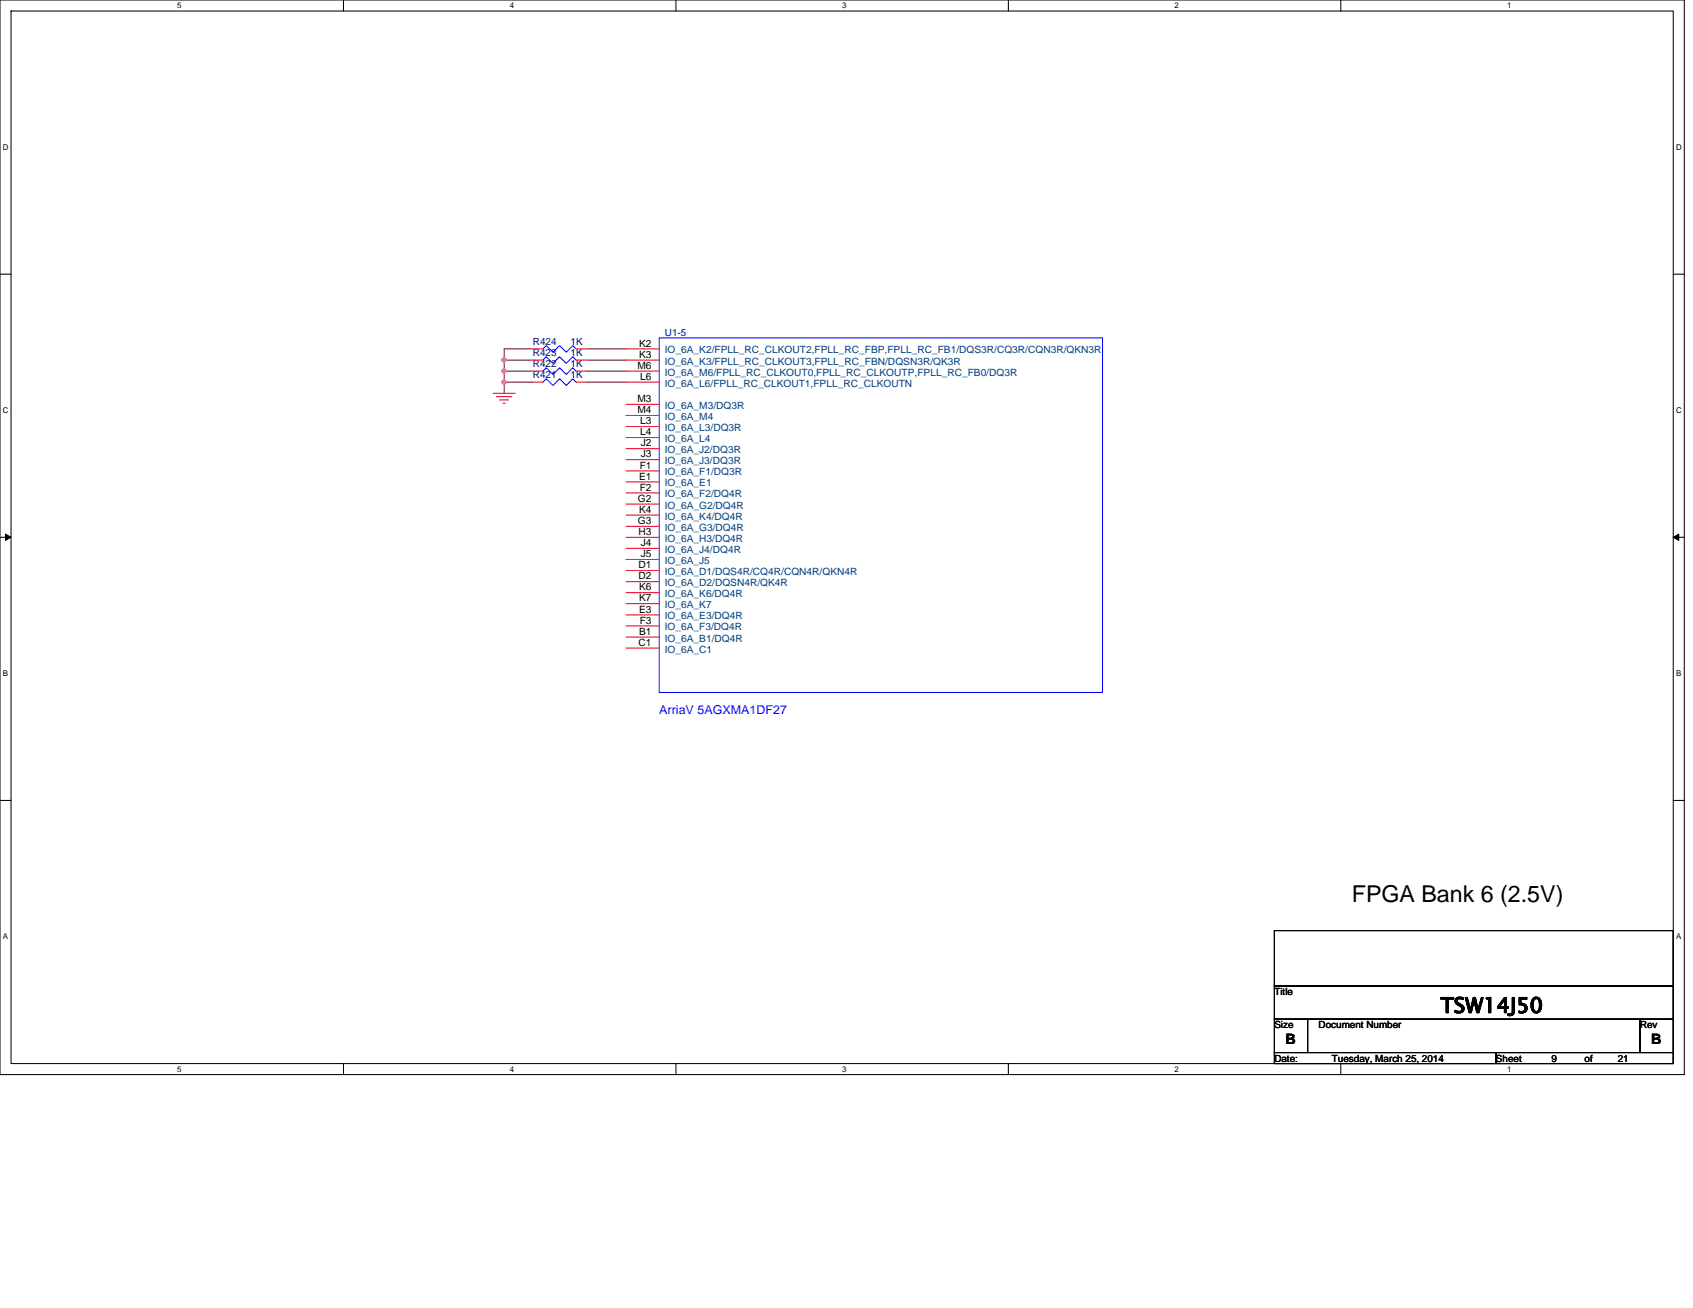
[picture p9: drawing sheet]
<svg xmlns="http://www.w3.org/2000/svg" width="279mm" height="216mm" viewBox="0 0 279 216" stroke-linecap="round" stroke-linejoin="round" font-family="sans-serif">
<path d="M0 0h278v177.4h-278zM1.8 1.8h274.3v173.8h-274.3z" fill="none" stroke="#000" stroke-width=".17"/>
<g fill="#fff">
<path d="M29.3 .2h.7v1.5h-.7z"/>
<path d="M29.3 175.7h.7v1.5h-.7z"/>
</g>
<path d="M56.7 0v1.8M56.7 175.6v1.8" fill="none" stroke="#000" stroke-width=".17"/>
<g fill="#fff">
<path d="M84.1 .2h.7v1.5h-.7z"/>
<path d="M84.1 175.7h.7v1.5h-.7z"/>
</g>
<path d="M111.5 0v1.8M111.5 175.6v1.8" fill="none" stroke="#000" stroke-width=".17"/>
<g fill="#fff">
<path d="M139 .2h.7v1.5h-.7z"/>
<path d="M139 175.7h.7v1.5h-.7z"/>
</g>
<path d="M166.4 0v1.8M166.4 175.6v1.8" fill="none" stroke="#000" stroke-width=".17"/>
<g fill="#fff">
<path d="M193.8 .2h.8v1.5h-.8z"/>
<path d="M193.8 175.7h.8v1.5h-.8z"/>
</g>
<path d="M221.3 0v1.8M221.3 175.6v1.8" fill="none" stroke="#000" stroke-width=".17"/>
<g fill="#fff">
<path d="M248.7 .2h.7v1.5h-.7z"/>
<path d="M248.7 175.7h.7v1.5h-.7z"/>
<path d="M.5 23.5h.9v1.5h-.9z"/>
<path d="M276.6 23.5h1v1.5h-1z"/>
<path d="M.5 67h.9v1.4h-.9z"/>
<path d="M276.6 67h1v1.4h-1z"/>
</g>
<path d="M0 45.3h1.8M276.1 45.3h1.9" fill="none" stroke="#000" stroke-width=".17"/>
<g fill="#fff">
<path d="M.5 110.4h.8v1.5h-.8z"/>
<path d="M276.6 110.4h.9v1.5h-.9z"/>
</g>
<path d="M0 88.7h1.8M276.1 88.7h1.9" fill="none" stroke="#000" stroke-width=".17"/>
<path d="M.9 88.2l.9 .5-.9 .5zM276.1 88.7l1-.5v1z" fill="#000" stroke="#000" stroke-width=".17"/>
<g fill="#fff">
<path d="M.5 153.8h.8v1.5h-.8z"/>
<path d="M276.6 153.8h.9v1.5h-.9z"/>
</g>
<path d="M0 132.1h1.8M276.1 132.1h1.9M210.3 153.6h65.8v9.2h-65.8zM210.3 162.8h65.8v5.4h-65.8zM210.3 168.2h5.5v5.5h-5.5zM210.3 173.7h36.6v1.9h-36.6zM215.8 168.2h54.9v5.5h-54.9zM246.9 173.7h29.2v1.9h-29.2zM270.7 168.2h5.4v5.5h-5.4z" fill="none" stroke="#000" stroke-width=".17"/>
<path d="M83.2 59.4h4.6M83.2 59.4v3.7M87.8 57.6h-4.6v1.8M96.9 59.4h6.4M96.9 57.6h6.4M83.2 61.3h4.6M83.2 63.1v1.8M83.2 63.1h4.6M96.9 63.1h6.4M96.9 61.3h6.4" fill="none" stroke="#800040" stroke-width=".17"/>
<g fill="#f0f" stroke="#f0f" stroke-width=".17">
<circle cx="83.2" cy="63.1" r=".36"/>
<circle cx="83.2" cy="59.4" r=".36"/>
<circle cx="83.2" cy="61.2" r=".35"/>
</g>
<g fill="none" stroke="#f00" stroke-width=".17">
<path d="M87.8 59.4h1.8M87.8 57.6h1.8M95.1 59.4h1.8M95.1 57.6h1.8M103.3 57.6h5.5M103.3 59.4h5.5M81.4 64.9h3.6M81.9 65.5h2.6M82.5 66h1.4M83 66.6h.4M87.8 63.1h1.8M87.8 61.3h1.8"/>
<path d="M95.1 63.1h1.8M95.1 61.3h1.8M103.3 61.3h5.5M103.3 63.1h5.5M103.3 66.7h5.5M103.3 68.6h5.5M103.3 70.4h5.5M103.3 72.2h5.5M103.3 74.1h5.5M103.3 75.9h5.5M103.3 77.7h5.5M103.3 79.5h5.5"/>
<path d="M103.3 81.4h5.5M103.3 83.2h5.5M103.3 85h5.5M103.3 86.9h5.5M103.3 88.7h5.5M103.3 90.5h5.5M103.3 92.4h5.5M103.3 94.2h5.5M103.3 96h5.5M103.3 97.8h5.5M103.3 99.7h5.5M103.3 101.5h5.5"/>
<path d="M103.3 103.3h5.5M103.3 105.2h5.5M103.3 107h5.5"/>
</g>
<path d="M89.6 59.4l.5-.5 1.1 1.1 1.2-1.1 1.1 1.1 1-1.1 .6 .5M89.6 57.6l.5-.6 1.1 1.1 1.2-1.1 1.1 1.1 1-1.1 .6 .6M108.8 55.8h73.1v58.5h-73.1zM89.6 63.1l.5-.6 1.1 1.1 1.2-1.1 1.1 1.1 1-1.1 .6 .6M89.6 61.3l.5-.6 1.1 1.1 1.2-1.1 1.1 1.1 1-1.1 .6 .6" fill="none" stroke="#00f" stroke-width=".17"/>
<text font-size="3.8" x="223.1" y="148.8">FPGA Bank 6 (2.5V)</text>
<text font-size="3.5" x="237.7" y="167.2">TSW14J50</text>
<g font-size="2.4">
<text x="212.1" y="172.3">B</text>
<text x="272.5" y="172.3">B</text>
</g>
<text font-size="2" fill="#00f" x="108.8" y="117.9">ArriaV 5AGXMA1DF27</text>
<g font-size="1.7">
<text x="105.5" y="57.2">K2</text>
<text x="105.5" y="59.1">K3</text>
<text x="105.2" y="60.9">M6</text>
<text x="105.7" y="62.7">L6</text>
<text x="105.2" y="66.4">M3</text>
<text x="105.2" y="68.2">M4</text>
<text x="105.7" y="70">L3</text>
<text x="105.7" y="71.8">L4</text>
<text x="105.6" y="77.3">F1</text>
<text x="105.7" y="73.7">J2</text>
<text x="105.7" y="75.5">J3</text>
<text x="105.3" y="82.8">G2</text>
<text x="105.5" y="79.2">E1</text>
<text x="105.6" y="81">F2</text>
<text x="105.3" y="86.5">G3</text>
<text x="105.4" y="88.3">H3</text>
<text x="105.5" y="84.6">K4</text>
<text x="105.4" y="93.8">D1</text>
<text x="105.4" y="95.6">D2</text>
<text x="105.7" y="90.1">J4</text>
<text x="105.7" y="92">J5</text>
<text x="105.5" y="97.5">K6</text>
<text x="105.5" y="99.3">K7</text>
<text x="105.5" y="101.1">E3</text>
<text x="105.4" y="106.6">C1</text>
<text x="105.5" y="104.8">B1</text>
<text x="105.6" y="102.9">F3</text>
</g>
<g font-size="1.7" fill="#004080">
<text x="109.7" y="58.3">IO_6A_K2/FPLL_RC_CLKOUT2,FPLL_RC_FBP,FPLL_RC_FB1/DQS3R/CQ3R/CQN3R/QKN3R</text>
<text x="109.7" y="60.2">IO_6A_K3/FPLL_RC_CLKOUT3,FPLL_RC_FBN/DQSN3R/QK3R</text>
<text x="109.7" y="62">IO_6A_M6/FPLL_RC_CLKOUT0,FPLL_RC_CLKOUTP,FPLL_RC_FB0/DQ3R</text>
<text x="109.7" y="63.8">IO_6A_L6/FPLL_RC_CLKOUT1,FPLL_RC_CLKOUTN</text>
<text x="109.7" y="67.5">IO_6A_M3/DQ3R</text>
<text x="109.7" y="69.3">IO_6A_M4</text>
<text x="109.7" y="71.1">IO_6A_L3/DQ3R</text>
<text x="109.7" y="73">IO_6A_L4</text>
<text x="109.7" y="74.8">IO_6A_J2/DQ3R</text>
<text x="109.7" y="76.6">IO_6A_J3/DQ3R</text>
<text x="109.7" y="78.5">IO_6A_F1/DQ3R</text>
<text x="109.7" y="80.3">IO_6A_E1</text>
<text x="109.7" y="82.1">IO_6A_F2/DQ4R</text>
<text x="109.7" y="83.9">IO_6A_G2/DQ4R</text>
<text x="109.7" y="85.8">IO_6A_K4/DQ4R</text>
<text x="109.7" y="87.6">IO_6A_G3/DQ4R</text>
<text x="109.7" y="89.4">IO_6A_H3/DQ4R</text>
<text x="109.7" y="91.2">IO_6A_J4/DQ4R</text>
<text x="109.7" y="93.1">IO_6A_J5</text>
<text x="109.7" y="94.9">IO_6A_D1/DQS4R/CQ4R/CQN4R/QKN4R</text>
<text x="109.7" y="96.8">IO_6A_D2/DQSN4R/QK4R</text>
<text x="109.7" y="98.6">IO_6A_K6/DQ4R</text>
<text x="109.7" y="100.4">IO_6A_K7</text>
<text x="109.7" y="102.2">IO_6A_E3/DQ4R</text>
<text x="109.7" y="104.1">IO_6A_F3/DQ4R</text>
<text x="109.7" y="105.9">IO_6A_B1/DQ4R</text>
<text x="109.7" y="107.7">IO_6A_C1</text>
</g>
<g font-size="1.6" fill="#000080">
<text x="87.9" y="58.7">R423</text>
<text x="87.9" y="56.9">R424</text>
<text x="94.2" y="58.7">1K</text>
<text x="94.2" y="56.9">1K</text>
<text x="109.7" y="55.4">U1-5</text>
<text x="87.9" y="62.4">R421</text>
<text x="87.9" y="60.5">R422</text>
<text x="94.2" y="62.4">1K</text>
<text x="94.2" y="60.5">1K</text>
</g>
<g font-size="1.6">
<text x="210.3" y="164.2">Title</text>
<text x="210.3" y="169.7">Size</text>
<text x="217.6" y="169.7">Document Number</text>
<text x="270.7" y="169.7">Rev</text>
<text x="210.3" y="175.2">Date:</text>
<text x="219.8" y="175.2">Tuesday, March 25, 2014</text>
<text x="246.9" y="175.2">Sheet</text>
<text x="256" y="175.2">9</text>
<text x="261.5" y="175.2">of</text>
<text x="267" y="175.2">21</text>
</g>
<g font-size="1.3">
<text x="29.3" y="1.4">5</text>
<text x="84.1" y="1.4">4</text>
<text x="139" y="1.4">3</text>
<text x="193.8" y="1.4">2</text>
<text x="248.7" y="1.4">1</text>
<text x=".5" y="24.7">D</text>
<text x="276.6" y="24.7">D</text>
<text x=".5" y="68.2">C</text>
<text x="276.6" y="68.2">C</text>
<text x=".5" y="111.6">B</text>
<text x="276.6" y="111.6">B</text>
<text x=".5" y="155">A</text>
<text x="276.6" y="155">A</text>
<text x="29.3" y="176.9">5</text>
<text x="84.1" y="176.9">4</text>
<text x="139" y="176.9">3</text>
<text x="193.8" y="176.9">2</text>
<text x="248.7" y="176.9">1</text>
</g>
</svg>
